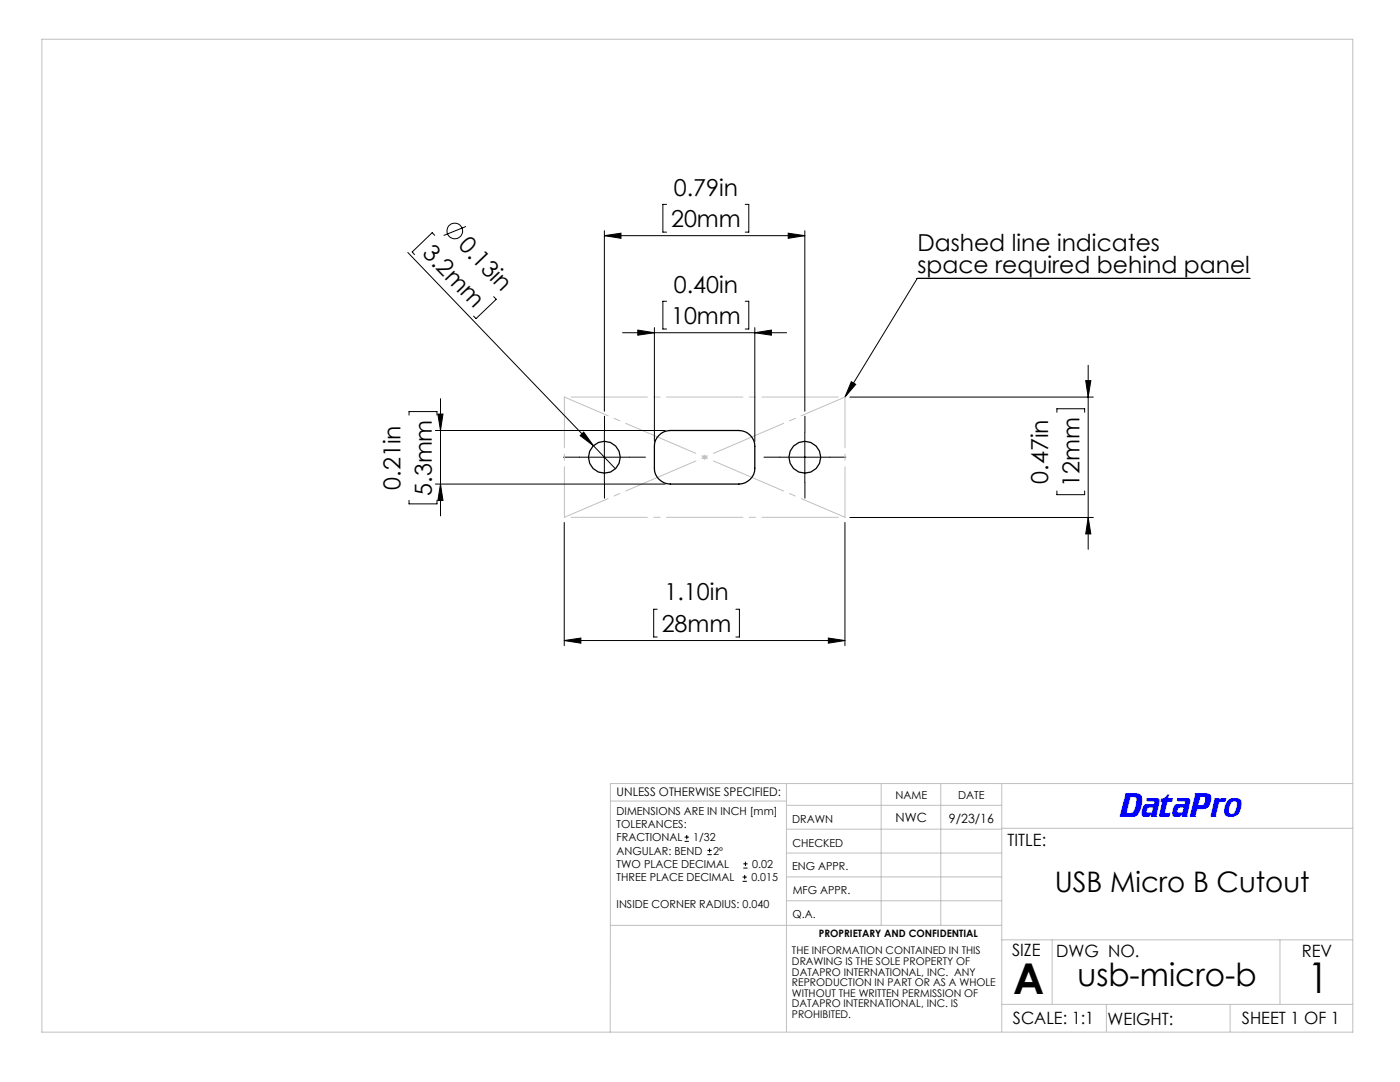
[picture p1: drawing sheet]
<svg xmlns="http://www.w3.org/2000/svg" width="279mm" height="216mm" viewBox="0 0 279 216" stroke-linecap="round" stroke-linejoin="round" font-family="sans-serif">
<g fill="none" stroke="#000" stroke-width=".2">
<path d="M81.4 50.4l37 38.5M86.7 47l-.4-.6-4 3.9 .4 .5M93 45.2l-4.5 1.8M98.5 59.2l.5 .5-4 3.9-.5-.5M120.6 47l3.3-.5v1.1zM120.6 46v36.1M120.6 47h40M133 40.8h-.7v5.5h.7M148.7 40.8h.7v5.5h-.7M157.3 46.5l3.3 .5-3.3 .6zM160.6 46v36.1M249.4 55.6h-66.3l-14.5 23.6"/>
<path d="M87.9 79.6v23.3M124.2 66.4h32.8M127.3 65.9l3.3 .5-3.3 .5zM130.6 65.4v22.7M133 60.1h-.7v5.6h.7M148.7 60.1h.7v5.6h-.7M150.6 65.4v22.7M150.6 66.4l3.4-.5v1zM169.6 79.2h48.6M169.9 76.2l.9 .5-2.2 2.5zM216.7 76h1l-.5 3.2zM217.2 72.9v36.7"/>
<path d="M81.6 82.8v-.7h5.6v.7M81.6 99.8v.7h5.6v-.7M86.9 85.9h45.9M86.9 96.6h45.9M87.4 82.6h1l-.5 3.3zM87.9 96.6l.5 3.3h-1zM115.6 91.2h10M115.8 86.9l.7-.7 1.9 2.7zM118.4 88.9l4.4 4.6M120.6 86.3v9.9M155.6 91.2h10M160.6 86.3v9.9"/>
<path d="M210.9 82.3v-.7h5.6v.7M210.9 98v.7h5.6v-.7M112.6 104.2v24.6M168.6 104.2v24.6M169.6 103.3h48.6M217.2 103.3l.5 3.2h-1zM112.6 127.8h56M112.6 127.8l3.3-.5v1zM131.2 121.6h-.7v5.5h.7M146.9 121.6h.7v5.5h-.7M165.3 127.3l3.3 .5-3.3 .5zM136.6 167.9h.9"/>
<path d="M136.6 167h.9M137.1 166.6v.9M141.2 170.5h.8M141.2 169.7h.8M141.6 169.3v.8M148.2 175.9h.8M148.2 175h.8M148.3 173.2h.9M148.3 172.4h.9M148.6 174.6v.8M148.8 171.9v.9"/>
<circle cx="90.7" cy="46.1" r="1.55"/>
</g>
<g fill="none" stroke="#c0c0c0" stroke-width=".2">
<path d="M8.4 7.8h261.6v198.2h-261.6zM140.1 91.2h1M140.3 90.9l.7 .7M140.6 90.7v1.1M141 90.9l-.7 .7M121.8 159.8h35.2M157 156.4v49.4M175.9 156.4v28.2M187.7 156.4v28.2M199.9 156.4v49.4M270 156.4h-148.2v28.2M157 170.2h42.9"/>
<path d="M157 165.5h42.9M157 160.7h42.9M157 175h42.9M157 179.7h42.9M199.9 165.3h70.1M121.8 184.6v21.4M121.8 184.6h78.1M199.9 187.5h70.1M210 187.5v12.9M255.4 187.5v12.9M199.9 200.4h70.1M220.8 200.4v5.4"/>
<path d="M245.5 200.4v5.4"/>
</g>
<path d="M115.6 91.2h-3.1M120.6 86.2v-3.1M120.6 96.2v3.2M125.6 91.2h3.2M155.6 91.2h-3.1M160.6 86.2v-3.1M160.6 96.2v3.2M165.6 91.2h3.2" fill="none" stroke="#000" stroke-width=".2" stroke-dasharray="15.2 1.3 1.3 1.3"/>
<path d="M168.6 79.2h-56M168.6 103.2h-56" fill="none" stroke="#c0c0c0" stroke-width=".2" stroke-dasharray="15.2 1.3 1.3 1.3" stroke-dashoffset="-1.3"/>
<path d="M112.6 103.2v-24M168.6 103.2v-24" fill="none" stroke="#c0c0c0" stroke-width=".2" stroke-dasharray="15.2 1.3 1.3 1.3" stroke-dashoffset="5.1"/>
<path d="M168.6 79.2l-56 24M168.6 103.2l-56-24" fill="none" stroke="#c0c0c0" stroke-width=".2" stroke-dasharray="15.2 1.3 1.3 1.3" stroke-dashoffset="5.7"/>
<g fill="#000">
<path d="M169.9 76.2l.9 .5-2.2 2.5zM115.8 86.9l.7-.7 1.9 2.7z"/>
<path d="M120.6 47l3.3-.5v1.1zM157.3 46.5l3.3 .5-3.3 .6z"/>
<path d="M127.3 65.9l3.3 .5-3.3 .5zM150.6 66.4l3.4-.5v1z"/>
<path d="M87.4 82.6h1l-.5 3.3zM87.9 96.6l.5 3.3h-1z"/>
<path d="M217.2 103.3l.5 3.2h-1zM216.7 76h1l-.5 3.2z"/>
<path d="M165.3 127.3l3.3 .5-3.3 .5zM112.6 127.8l3.3-.5v1z"/>
</g>
<g fill="none" stroke="#000" stroke-width=".25">
<path d="M131.5 86.9a3.1 3.1 0 0 1 2.3-1h13.7a3.2 3.2 0 0 1 3.1 3.2v4.3a3.2 3.2 0 0 1-3.1 3.2h-13.7a3.2 3.2 0 0 1-3.2-3.2v-4.3a2.89 2.89 0 0 1 .9-2.2z"/>
<circle cx="120.6" cy="91.2" r="3.2"/>
<circle cx="160.6" cy="91.2" r="3.2"/>
</g>
<g font-size="8.5">
<text x="202.2" y="198.3">A</text>
<text x="260.9" y="198.1">1</text>
</g>
<text font-size="6.3" x="215" y="196.8">usb-micro-b</text>
<text font-size="5.9" fill="#00f" x="223.6" y="163">DataPro</text>
<text font-size="5.6" x="210.5" y="178">USB Micro B Cutout</text>
<g font-size="4.7">
<text x="134.5" y="39">0.79in</text>
<text x="133.9" y="45.3">20mm</text>
<text x="84.1" y="50.7" transform="rotate(46 84.1 50.7)">3.2mm</text>
<text x="91.3" y="49.1" transform="rotate(46 91.3 49.1)">0.13in</text>
<text x="183.1" y="50">Dashed line indicates</text>
<text x="134.5" y="58.4">0.40in</text>
<text x="183.1" y="54.5">space required behind panel</text>
<text x="133.9" y="64.6">10mm</text>
<text x="79.9" y="97.7" transform="rotate(-90 79.9 97.7)">0.21in</text>
<text x="86.2" y="98.9" transform="rotate(-90 86.2 98.9)">5.3mm</text>
<text x="209.2" y="96.5" transform="rotate(-90 209.2 96.5)">0.47in</text>
<text x="215.5" y="97.1" transform="rotate(-90 215.5 97.1)">12mm</text>
<text x="132.6" y="119.8">1.10in</text>
<text x="132.1" y="126.1">28mm</text>
</g>
<g font-size="3.4">
<text x="201.1" y="168.8">TITLE:</text>
<text x="202" y="190.8">SIZE</text>
<text x="210.8" y="190.9">DWG NO.</text>
<text x="259.8" y="191">REV</text>
<text x="202.1" y="204.4">SCALE: 1:1</text>
<text x="221" y="204.5">WEIGHT:</text>
<text x="247.8" y="204.4">SHEET 1 OF 1</text>
</g>
<g font-size="2.5">
<text x="178.7" y="164.1">NWC</text>
<text x="189.4" y="164.2">9/23/16</text>
</g>
<text font-size="2.4" x="123.1" y="158.9">UNLESS OTHERWISE SPECIFIED:</text>
<g font-size="2.2">
<text x="178.7" y="159.4">NAME</text>
<text x="191.2" y="159.4">DATE</text>
<text x="123.1" y="162.6">DIMENSIONS ARE IN INCH [mm]</text>
<text x="123.1" y="165.2">TOLERANCES:</text>
<text x="123.1" y="167.9">FRACTIONAL</text>
<text x="138.4" y="167.9">1/32</text>
<text x="158.1" y="164.2">DRAWN</text>
<text x="123.1" y="173.2">TWO PLACE DECIMAL</text>
<text x="123.1" y="170.5">ANGULAR: BEND</text>
<text x="142.3" y="170.5">2º</text>
<text x="150.1" y="173.2">0.02</text>
<text x="158.1" y="173.7">ENG APPR.</text>
<text x="158.2" y="169.1">CHECKED</text>
<text x="123.1" y="175.8">THREE PLACE DECIMAL</text>
<text x="150" y="175.8">0.015</text>
<text x="158.2" y="178.4">MFG APPR.</text>
<text x="123.1" y="181.1">INSIDE CORNER RADIUS: 0.040</text>
<text x="158.2" y="183.2">Q.A.</text>
</g>
<g font-size="2.1">
<text x="158.1" y="190.4">THE INFORMATION CONTAINED IN THIS</text>
<text x="158.1" y="192.6">DRAWING IS THE SOLE PROPERTY OF</text>
<text x="158.1" y="194.7">DATAPRO INTERNATIONAL, INC. ANY</text>
<text x="158.1" y="196.8">REPRODUCTION IN PART OR AS A WHOLE</text>
<text x="158.1" y="198.9">WITHOUT THE WRITTEN PERMISSION OF</text>
<text x="158.1" y="201">DATAPRO INTERNATIONAL, INC. IS</text>
<text x="158.1" y="203.1">PROHIBITED.</text>
</g>
<text font-size="2" x="163.4" y="187">PROPRIETARY AND CONFIDENTIAL</text>
</svg>
